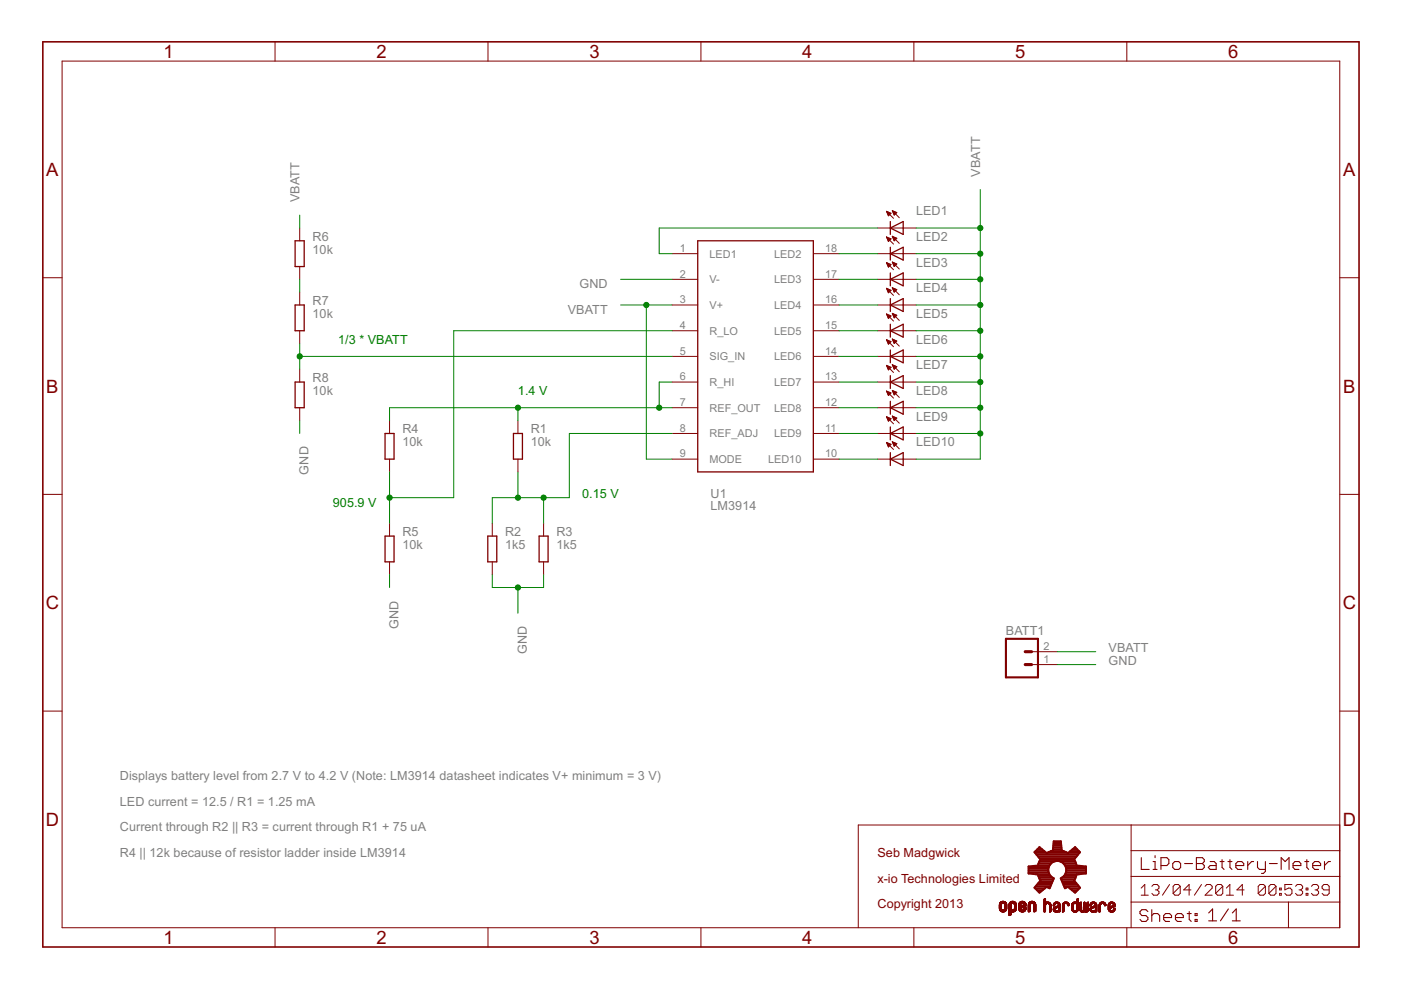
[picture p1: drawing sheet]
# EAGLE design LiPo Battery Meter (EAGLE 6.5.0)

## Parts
BATT1  M02-JST-2MM-SMT  [S2B-PH]
LED1  LEDCHIPLED_1206  [CHIPLED_1206]
LED2  LEDCHIPLED_1206  [CHIPLED_1206]
LED3  LEDCHIPLED_1206  [CHIPLED_1206]
LED4  LEDCHIPLED_1206  [CHIPLED_1206]
LED5  LEDCHIPLED_1206  [CHIPLED_1206]
LED6  LEDCHIPLED_1206  [CHIPLED_1206]
LED7  LEDCHIPLED_1206  [CHIPLED_1206]
LED8  LEDCHIPLED_1206  [CHIPLED_1206]
LED9  LEDCHIPLED_1206  [CHIPLED_1206]
LED10  LEDCHIPLED_1206  [CHIPLED_1206]
R1  10k  R-EU_M1206  [M1206]
R2  1k5  R-EU_M1206  [M1206]
R3  1k5  R-EU_M1206  [M1206]
R4  10k  R-EU_M1206  [M1206]
R5  10k  R-EU_M1206  [M1206]
R6  10k  R-EU_M1206  [M1206]
R7  10k  R-EU_M1206  [M1206]
R8  10k  R-EU_M1206  [M1206]
U1  LM3914  [DIL18]
U$2  OSHW-LOGOM  [OSHW-LOGO-M]

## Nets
GND: BATT1.1 R2.1 R3.1 R5.1 R8.1 U1.2(V-)
N$2: R4.1 R5.2 U1.4(R_LO)
N$4: R7.1 R8.2 U1.5(SIG_IN)
N$5: R6.1 R7.2
N$6: R1.1 R2.2 R3.2 U1.8(REF_ADJ)
N$7: LED10.C U1.10(LED10)
N$8: LED9.C U1.11(LED9)
N$9: LED8.C U1.12(LED8)
N$10: LED7.C U1.13(LED7)
N$11: LED6.C U1.14(LED6)
N$12: LED5.C U1.15(LED5)
N$13: LED4.C U1.16(LED4)
N$14: LED3.C U1.17(LED3)
N$15: LED2.C U1.18(LED2)
N$16: LED1.C U1.1(LED1)
REF_OUT: R1.2 R4.2 U1.6(R_HI) U1.7(REF_OUT)
VBATT: BATT1.2 LED1.A LED2.A LED3.A LED4.A LED5.A LED6.A LED7.A LED8.A LED9.A LED10.A R6.2 U1.3(V+) U1.9(MODE)

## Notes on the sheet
- 1/3 * VBATT
- 1.4 V
- 905.9 V | 0.15 V
- Displays battery level from 2.7 V to 4.2 V (Note: LM3914 datasheet indicates V+ minimum = 3 V)
- LED current = 12.5 / R1 = 1.25 mA
- Current through R2 || R3 = current through R1 + 75 uA
- R4 || 12k because of resistor ladder inside LM3914 | Seb Madgwick
- x-io Technologies Limited
- Copyright 2013

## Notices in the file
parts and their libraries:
SparkFun: Licensing: CC v3.0 Share-Alike You are welcome to use this library for commercial purposes.
